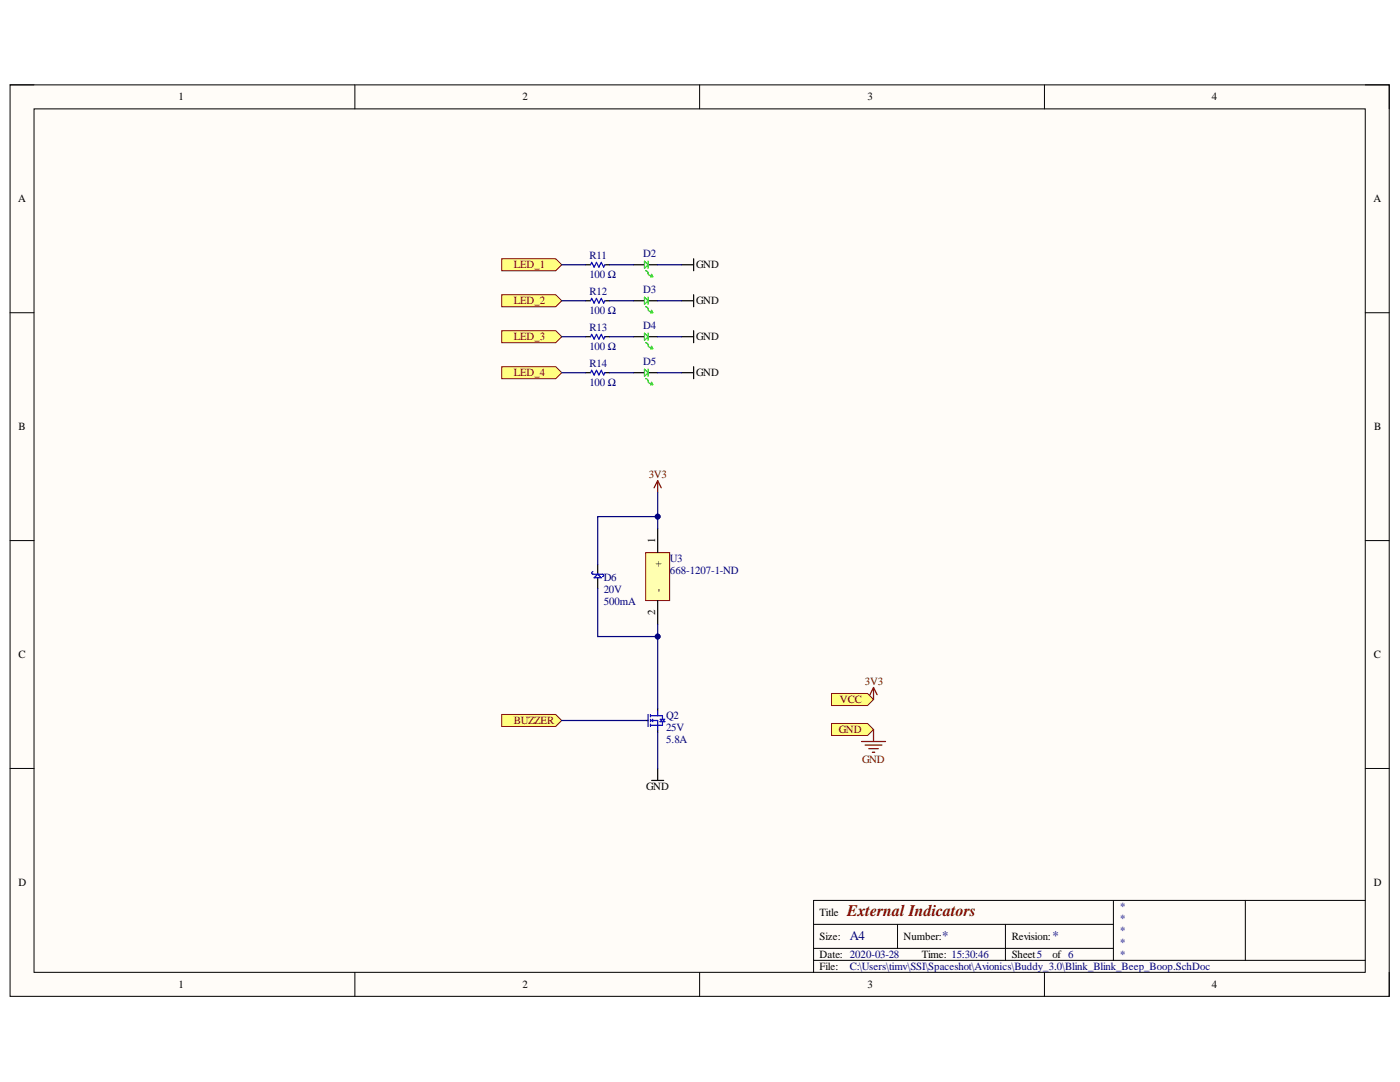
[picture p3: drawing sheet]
<svg xmlns="http://www.w3.org/2000/svg" width="279mm" height="216mm" viewBox="0 0 279 216" stroke-linecap="round" stroke-linejoin="round" font-family="sans-serif">
<path d="M2 16.9h275.2v181.9h-275.2z" fill-rule="evenodd" fill="#fffcf8"/>
<path d="M2 16.9h275.2v181.9h-275.2z" fill="none" stroke="#000" stroke-width=".2"/>
<path d="M6.8 21.7h265.7v172.3h-265.7z" fill-rule="evenodd" fill="#fffcf8"/>
<g fill="none" stroke="#000" stroke-width=".2">
<path d="M2 16.9h4.8M70.8 16.9v4.8M139.6 16.9v4.8M208.4 16.9v4.8M272.5 16.9h4.7v4.8M6.8 21.7h265.7v172.3h-265.7zM2 62.4h4.8M272.5 62.4h4.7M2 107.9h4.8M272.5 107.9h4.7M2 153.3h4.8M272.5 153.3h4.7"/>
<path d="M222.2 179.7v11.9M248.5 179.7v11.9M272.5 179.7h-110.1v14.3M70.8 194v4.8M139.6 194v4.8M162.4 184.4h59.8M162.4 191.6h110.1M162.4 189.2h59.8M179.1 184.4v4.8M200.7 184.4v7.2M208.4 194v4.8M277.2 194v4.8"/>
</g>
<g fill="none" stroke="#000" stroke-width=".24">
<path d="M116.9 52.8h.9M120.7 52.8h1M126.5 52.8h2.1M129.3 52.8h2M136 52.8h2.4M138.4 51.6v2.4M138.4 58.8v2.4M116.9 60h.9M116.9 67.2h.9M116.9 74.4h.9M120.7 60h1M120.7 67.2h1"/>
<path d="M120.7 74.4h1M126.5 60h2.1M126.5 67.2h2.1M126.5 74.4h2.1M129.3 60h2M129.3 67.2h2M129.3 74.4h2M136 60h2.4M136 67.2h2.4M136 74.4h2.4M138.4 66v2.4M138.4 73.2v2.4"/>
<path d="M119.3 112.7v1.9M119.3 115.3v2.1M128.9 143.8h.4M130.1 155.7h2.3M131.3 141.4v.5M131.3 145.7v.5M131.3 153.3v2.4"/>
</g>
<g fill="none" stroke="#0f0" stroke-width=".24">
<path d="M128.6 52.1l.7 .7-.7 .7zM128.6 59.3l.7 .7-.7 .7zM128.9 54a.64 .64 0 0 1 .5 .7l.4 .3M129.3 52.1v1.4M129.3 59.3v1.4M130.1 54.7l.2 .5h-.5zM128.6 66.5l.7 .7-.7 .7zM128.6 73.6l.7 .8-.7 .7zM128.9 61.2a.63 .63 0 0 1 .5 .7l.4 .3M128.9 68.4a.64 .64 0 0 1 .5 .7l.4 .2M128.9 75.6a.64 .64 0 0 1 .5 .7l.4 .2M129.3 66.5v1.4"/>
<path d="M129.3 73.6v1.5M130.1 61.9l.2 .5h-.5zM130.1 69.1l.2 .5h-.5zM130.1 76.3l.2 .5h-.5z"/>
</g>
<g fill="none" stroke="#00f" stroke-width=".24">
<path d="M117.8 52.8l.3-.5 .5 1 .4-1 .5 1 .5-1 .5 1 .2-.5M117.8 60l.3-.5 .5 1 .4-1 .5 1 .5-1 .5 1 .2-.5M117.8 67.2l.3-.5 .5 1 .4-1 .5 1 .5-1 .5 1 .2-.5M117.8 74.4l.3-.5 .5 .9 .4-.9 .5 .9 .5-.9 .5 .9 .2-.4M118.3 114.1l-.1 .1v.3l2 .1 .3 .2-.3 .2M118.6 115.3l.7-.7 .7 .7zM129.3 142.6v2.4M129.8 142.6v.4M129.8 143.5v.5M129.8 144.5v.5M129.8 142.8h2.4v.7M130.1 143.8h1.2v1.9"/>
<path d="M130.1 143.8l.2 .2M130.3 143.5l-.2 .3M131.3 141.9v.9M131.7 144l.5-.5 .5 .5zM131.7 143.5h1M132.2 144v.7h-2.4"/>
</g>
<path d="M131.3 95.9l-.8 1.4M131.3 95.9l.7 1.4M131.3 95.9v2.4" fill="none" stroke="#800000" stroke-width=".24"/>
<path d="M100.1 142.6h10.8l1.2 1.2-1.2 1.2h-10.8z" fill-rule="evenodd" fill="#ffff80"/>
<path d="M100.1 142.6h10.8l1.2 1.2-1.2 1.2h-10.8z" fill="none" stroke="#800000" stroke-width=".2"/>
<path d="M100.1 73.2h10.8l1.2 1.2-1.2 1.2h-10.8z" fill-rule="evenodd" fill="#ffff80"/>
<path d="M100.1 73.2h10.8l1.2 1.2-1.2 1.2h-10.8z" fill="none" stroke="#800000" stroke-width=".2"/>
<path d="M100.1 66h10.8l1.2 1.2-1.2 1.2h-10.8z" fill-rule="evenodd" fill="#ffff80"/>
<path d="M100.1 66h10.8l1.2 1.2-1.2 1.2h-10.8z" fill="none" stroke="#800000" stroke-width=".2"/>
<path d="M100.1 51.6h10.8l1.2 1.2-1.2 1.2h-10.8z" fill-rule="evenodd" fill="#ffff80"/>
<path d="M100.1 51.6h10.8l1.2 1.2-1.2 1.2h-10.8z" fill="none" stroke="#800000" stroke-width=".2"/>
<path d="M100.1 58.8h10.8l1.2 1.2-1.2 1.2h-10.8z" fill-rule="evenodd" fill="#ffff80"/>
<path d="M100.1 58.8h10.8l1.2 1.2-1.2 1.2h-10.8z" fill="none" stroke="#800000" stroke-width=".2"/>
<path d="M128.9 110.3h4.7v9.5h-4.7z" fill-rule="evenodd" fill="#ffffb0"/>
<path d="M128.9 110.3h4.7v9.5h-4.7z" fill="none" stroke="#800000" stroke-width=".2"/>
<path d="M131.3 105.5v4.8M131.3 119.8v4.8" fill="none" stroke="#000" stroke-width=".24"/>
<path d="M112.1 52.8h4.8M121.7 52.8h4.8M131.3 52.8h4.7M112.1 60h4.8M112.1 67.2h4.8M121.7 60h4.8M121.7 67.2h4.8M121.7 74.4h4.8M131.3 60h4.7M131.3 67.2h4.7M131.3 74.4h4.7M131.3 103.1h-12v9.6" fill="none" stroke="#000080" stroke-width=".24"/>
<circle cx="131.2" cy="103.1" r=".48" fill="#000080"/>
<circle cx="131.2" cy="103.1" r=".48" fill="none" stroke="#000080" stroke-width=".2"/>
<path d="M119.3 117.4v9.6h12" fill="none" stroke="#000080" stroke-width=".24"/>
<circle cx="131.2" cy="127" r=".48" fill="#000080"/>
<circle cx="131.2" cy="127" r=".48" fill="none" stroke="#000080" stroke-width=".2"/>
<path d="M112.1 74.4h4.8M112.1 143.8h16.8M131.3 146.2v7.1" fill="none" stroke="#000080" stroke-width=".24"/>
<path d="M166 138.4h7.1l1.2 1.2-1.2 1.2h-7.1z" fill-rule="evenodd" fill="#ffff80"/>
<path d="M166 138.4h7.1l1.2 1.2-1.2 1.2h-7.1z" fill="none" stroke="#800000" stroke-width=".2"/>
<path d="M166 144.4h7.1l1.2 1.2-1.2 1.2h-7.1z" fill-rule="evenodd" fill="#ffff80"/>
<path d="M166 144.4h7.1l1.2 1.2-1.2 1.2h-7.1z" fill="none" stroke="#800000" stroke-width=".2"/>
<path d="M174.3 137.2v2.4M174.3 137.2l-.7 1.4M174.3 137.2l.7 1.4M171.9 148h4.8M172.7 148.7h3.3M173.4 149.4h1.9M174.1 150.1h.5M174.3 145.6v2.4" fill="none" stroke="#800000" stroke-width=".25"/>
<path d="M131.3 124.6v16.8" fill="none" stroke="#000080" stroke-width=".24"/>
<circle cx="131.2" cy="127" r=".48" fill="#000080"/>
<circle cx="131.2" cy="127" r=".48" fill="none" stroke="#000080" stroke-width=".2"/>
<path d="M131.3 98.3v7.2" fill="none" stroke="#000080" stroke-width=".24"/>
<circle cx="131.2" cy="103.1" r=".48" fill="#000080"/>
<circle cx="131.2" cy="103.1" r=".48" fill="none" stroke="#000080" stroke-width=".2"/>
<text font-size="3.2" fill="#800000" x="169.1" y="182.7">External Indicators</text>
<g font-size="2.6" fill="#000080">
<text x="169.6" y="187.7">A4</text>
<text x="188" y="187.7">*</text>
<text x="210" y="187.7">*</text>
</g>
<g font-size="2.2">
<text x="35.6" y="20">1</text>
<text x="104.3" y="20">2</text>
<text x="173.1" y="20">3</text>
<text x="241.8" y="20">4</text>
<text x="3.6" y="40.4">A</text>
<text x="274.1" y="40.4">A</text>
<text x="138.9" y="53.5">GND</text>
<text x="138.9" y="60.7">GND</text>
<text x="138.9" y="67.8">GND</text>
<text x="138.9" y="75">GND</text>
<text x="3.7" y="85.9">B</text>
<text x="274.3" y="85.9">B</text>
<text x="130.7" y="108.4" transform="rotate(-90 130.7 108.4)">1</text>
<text x="132" y="113.1" transform="rotate(-90 132 113.1)">+</text>
<text x="132" y="118.2" transform="rotate(-90 132 118.2)">-</text>
<text x="130.7" y="122.8" transform="rotate(-90 130.7 122.8)">2</text>
<text x="3.7" y="131.3">C</text>
<text x="274.2" y="131.3">C</text>
<text x="129" y="157.6">GND</text>
<text x="3.7" y="176.7">D</text>
<text x="274.2" y="176.7">D</text>
<text x="163.6" y="182.7">Title</text>
<text x="163.6" y="187.6">Size:</text>
<text x="163.6" y="191.1">Date: 2020-03-28</text>
<text x="180.3" y="187.6">Number:</text>
<text x="184" y="191.1">Time: 15:30:46</text>
<text x="201.9" y="187.6">Revision:</text>
<text x="201.9" y="191.1">Sheet5</text>
<text x="210" y="191.1">of 6</text>
<text x="35.6" y="197.1">1</text>
<text x="104.3" y="197.1">2</text>
<text x="163.6" y="193.5">File:</text>
<text x="173.1" y="197.1">3</text>
<text x="241.8" y="197.1">4</text>
</g>
<g font-size="2.2" fill="#800000">
<text x="102.6" y="53.5">LED_1</text>
<text x="102.6" y="60.7">LED_2</text>
<text x="102.6" y="67.8">LED_3</text>
<text x="102.6" y="75">LED_4</text>
<text x="129.5" y="95.4">3V3</text>
<text x="172.6" y="136.7">3V3</text>
<text x="167.6" y="140.3">VCC</text>
<text x="102.6" y="144.5">BUZZER</text>
<text x="167.4" y="146.3">GND</text>
<text x="172" y="152.2">GND</text>
</g>
<g font-size="2.2" fill="#000080">
<text x="117.6" y="51.6">R11</text>
<text x="128.4" y="51.3">D2</text>
<text x="117.6" y="55.4">100 Ω</text>
<text x="117.6" y="58.8">R12</text>
<text x="128.4" y="58.5">D3</text>
<text x="117.6" y="62.6">100 Ω</text>
<text x="117.6" y="66">R13</text>
<text x="128.4" y="65.7">D4</text>
<text x="117.6" y="69.8">100 Ω</text>
<text x="117.6" y="77">100 Ω</text>
<text x="117.6" y="73.2">R14</text>
<text x="128.4" y="72.9">D5</text>
<text x="133.7" y="112.2">U3</text>
<text x="120.5" y="118.4">20V</text>
<text x="120.5" y="116">D6</text>
<text x="133.7" y="114.6">668-1207-1-ND</text>
<text x="120.5" y="120.7">500mA</text>
<text x="132.9" y="143.5">Q2</text>
<text x="132.9" y="145.9">25V</text>
<text x="132.9" y="148.3">5.8A</text>
<text x="223.4" y="181.6">*</text>
<text x="223.4" y="183.9">*</text>
<text x="223.4" y="186.3">*</text>
<text x="223.4" y="188.8">*</text>
<text x="223.4" y="191.1">*</text>
<text x="169.6" y="193.5">C:\Users\timv\SSI\Spaceshot\Avionics\Buddy_3.0\Blink_Blink_Beep_Boop.SchDoc</text>
</g>
</svg>
